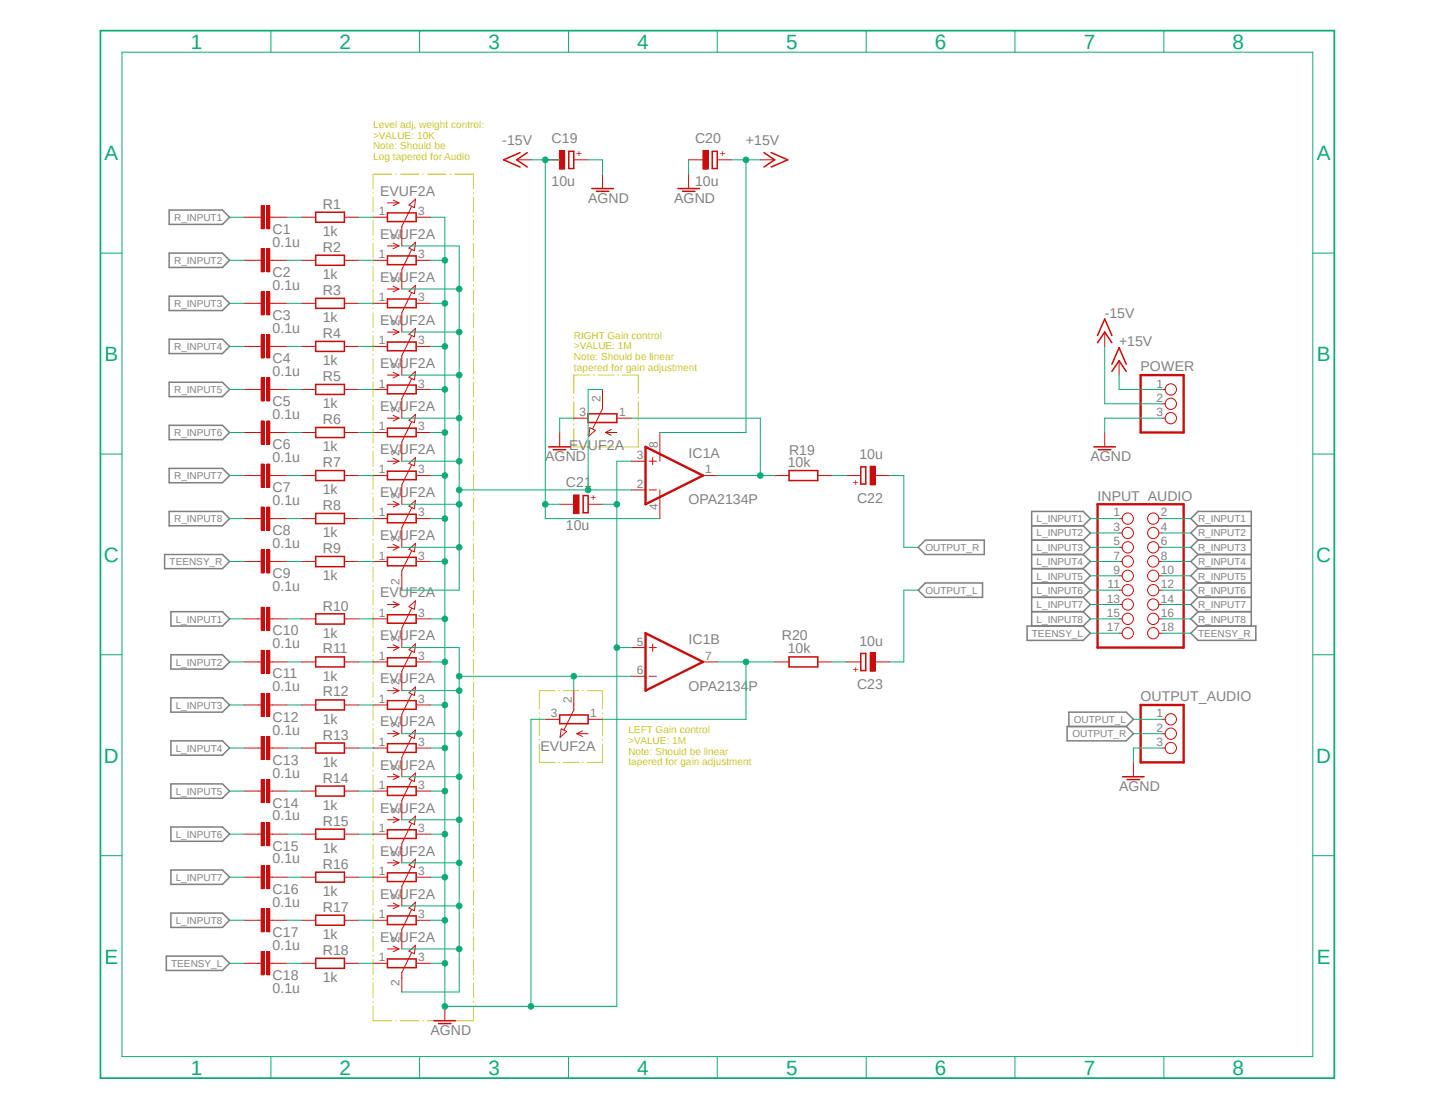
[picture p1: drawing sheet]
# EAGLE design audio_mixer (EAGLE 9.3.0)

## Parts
C1  0.1u  C-EU025-030X050  [C025-030X050]
C2  0.1u  C-EU025-030X050  [C025-030X050]
C3  0.1u  C-EU025-030X050  [C025-030X050]
C4  0.1u  C-EU025-030X050  [C025-030X050]
C5  0.1u  C-EU025-030X050  [C025-030X050]
C6  0.1u  C-EU025-030X050  [C025-030X050]
C7  0.1u  C-EU025-030X050  [C025-030X050]
C8  0.1u  C-EU025-030X050  [C025-030X050]
C9  0.1u  C-EU025-030X050  [C025-030X050]
C10  0.1u  C-EU025-030X050  [C025-030X050]
C11  0.1u  C-EU025-030X050  [C025-030X050]
C12  0.1u  C-EU025-030X050  [C025-030X050]
C13  0.1u  C-EU025-030X050  [C025-030X050]
C14  0.1u  C-EU025-030X050  [C025-030X050]
C15  0.1u  C-EU025-030X050  [C025-030X050]
C16  0.1u  C-EU025-030X050  [C025-030X050]
C17  0.1u  C-EU025-030X050  [C025-030X050]
C18  0.1u  C-EU025-030X050  [C025-030X050]
C19  10u  CPOL-EUE5-10.5  [E5-10,5]
C20  10u  CPOL-EUE5-10.5  [E5-10,5]
C21  10u  CPOL-EUE5-10.5  [E5-10,5]
C22  10u  CPOL-EUE5-10.5  [E5-10,5]
C23  10u  CPOL-EUE5-10.5  [E5-10,5]
IC1  OPA2134P  [DIL08]
INPUT_AUDIO  PINHD-2X9  [2X09]
OUTPUT_AUDIO  PINHD-1X3  [1X03]
POWER  PINHD-1X3  [1X03]
R1  1k  R-EU_R0805  [R0805]
R2  1k  R-EU_R0805  [R0805]
R3  1k  R-EU_R0805  [R0805]
R4  1k  R-EU_R0805  [R0805]
R5  1k  R-EU_R0805  [R0805]
R6  1k  R-EU_R0805  [R0805]
R7  1k  R-EU_R0805  [R0805]
R8  1k  R-EU_R0805  [R0805]
R9  1k  R-EU_R0805  [R0805]
R10  1k  R-EU_R0805  [R0805]
R11  1k  R-EU_R0805  [R0805]
R12  1k  R-EU_R0805  [R0805]
R13  1k  R-EU_R0805  [R0805]
R14  1k  R-EU_R0805  [R0805]
R15  1k  R-EU_R0805  [R0805]
R16  1k  R-EU_R0805  [R0805]
R17  1k  R-EU_R0805  [R0805]
R18  1k  R-EU_R0805  [R0805]
R19  10k  R-EU_R0805  [R0805]
R20  10k  R-EU_R0805  [R0805]
VR1  EVUF2A  [EVUF]
VR2  EVUF2A  [EVUF]
VR3  EVUF2A  [EVUF]
VR4  EVUF2A  [EVUF]
VR5  EVUF2A  [EVUF]
VR6  EVUF2A  [EVUF]
VR7  EVUF2A  [EVUF]
VR8  EVUF2A  [EVUF]
VR9  EVUF2A  [EVUF]
VR10  EVUF2A  [EVUF]
VR11  EVUF2A  [EVUF]
VR12  EVUF2A  [EVUF]
VR13  EVUF2A  [EVUF]
VR14  EVUF2A  [EVUF]
VR15  EVUF2A  [EVUF]
VR16  EVUF2A  [EVUF]
VR17  EVUF2A  [EVUF]
VR18  EVUF2A  [EVUF]
VR19  EVUF2A  [EVUF]
VR20  EVUF2A  [EVUF]

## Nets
+15V: C20.+ IC1.8(P:V+) POWER.1
-15V: C19.- C21.- IC1.4(P:V-) POWER.2
AGND: C19.+ C20.- C21.+ IC1.3(A:+IN) IC1.5(B:+IN) OUTPUT_AUDIO.3 POWER.3 VR1.3(E) VR2.3(E) VR3.3(E) VR4.3(E) VR5.3(E) VR6.3(E) VR7.3(E) VR8.3(E) VR9.3(E) VR10.3(E) VR11.3(E) VR12.3(E) VR13.3(E) VR14.3(E) VR15.3(E) VR16.3(E) VR17.3(E) VR18.3(E) VR19.3(E) VR20.3(E)
L_INPUT1: C10.2 INPUT_AUDIO.1
L_INPUT2: C11.2 INPUT_AUDIO.3
L_INPUT3: C12.2 INPUT_AUDIO.5
L_INPUT4: C13.2 INPUT_AUDIO.7
L_INPUT5: C14.2 INPUT_AUDIO.9
L_INPUT6: C15.2 INPUT_AUDIO.11
L_INPUT7: C16.2 INPUT_AUDIO.13
L_INPUT8: C17.2 INPUT_AUDIO.15
L_OP_IN: IC1.6(B:-IN) VR10.2(S) VR11.2(S) VR12.2(S) VR13.2(S) VR14.2(S) VR15.2(S) VR16.2(S) VR17.2(S) VR18.2(S) VR20.2(S)
LEFT_OP_OUT: IC1.7(B:OUT) R20.2 VR20.1(A)
N$1: C4.1 R4.1
N$2: C22.+ R19.1
N$3: C1.1 R1.1
N$4: C2.1 R2.1
N$5: C3.1 R3.1
N$6: C9.1 R9.1
N$7: R9.2 VR9.1(A)
N$8: C10.1 R10.1
N$9: R10.2 VR10.1(A)
N$10: R3.2 VR3.1(A)
N$11: C11.1 R11.1
N$13: R1.2 VR1.1(A)
N$14: R4.2 VR4.1(A)
N$15: C12.1 R12.1
N$16: C13.1 R13.1
N$17: R13.2 VR13.1(A)
N$18: R2.2 VR2.1(A)
N$20: C23.+ R20.1
N$21: R11.2 VR11.1(A)
N$23: R12.2 VR12.1(A)
N$25: C5.1 R5.1
N$26: C6.1 R6.1
N$27: C7.1 R7.1
N$28: R7.2 VR7.1(A)
N$29: R5.2 VR5.1(A)
N$30: R6.2 VR6.1(A)
N$31: C8.1 R8.1
N$32: R8.2 VR8.1(A)
N$35: C14.1 R14.1
N$36: R14.2 VR14.1(A)
N$39: C15.1 R15.1
N$40: C16.1 R16.1
N$41: C17.1 R17.1
N$42: R17.2 VR17.1(A)
N$43: R15.2 VR15.1(A)
N$44: R16.2 VR16.1(A)
N$45: C18.1 R18.1
N$46: R18.2 VR18.1(A)
OUTPUT_L: C23.- OUTPUT_AUDIO.1
OUTPUT_R: C22.- OUTPUT_AUDIO.2
R_INPUT1: C1.2 INPUT_AUDIO.2
R_INPUT2: C2.2 INPUT_AUDIO.4
R_INPUT3: C3.2 INPUT_AUDIO.6
R_INPUT4: C4.2 INPUT_AUDIO.8
R_INPUT5: C5.2 INPUT_AUDIO.10
R_INPUT6: C6.2 INPUT_AUDIO.12
R_INPUT7: C7.2 INPUT_AUDIO.14
R_INPUT8: C8.2 INPUT_AUDIO.16
R_OP_IN: IC1.2(A:-IN) VR1.2(S) VR2.2(S) VR3.2(S) VR4.2(S) VR5.2(S) VR6.2(S) VR7.2(S) VR8.2(S) VR9.2(S) VR19.2(S)
RIGHT_OP_OUT: IC1.1(A:OUT) R19.2 VR19.1(A)
TEENSY_L: C18.2 INPUT_AUDIO.17
TEENSY_R: C9.2 INPUT_AUDIO.18

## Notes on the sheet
- Level adj, weight control:
  >VALUE: 10K
  Note: Should be
  Log tapered for Audio
- Audio inputs. MIC level
- RIGHT Gain control
  >VALUE: 1M
  Note: Should be linear
  tapered for gain adjustment
- To pre-amp
- LEFT Gain control
  >VALUE: 1M
  Note: Should be linear
  tapered for gain adjustment
